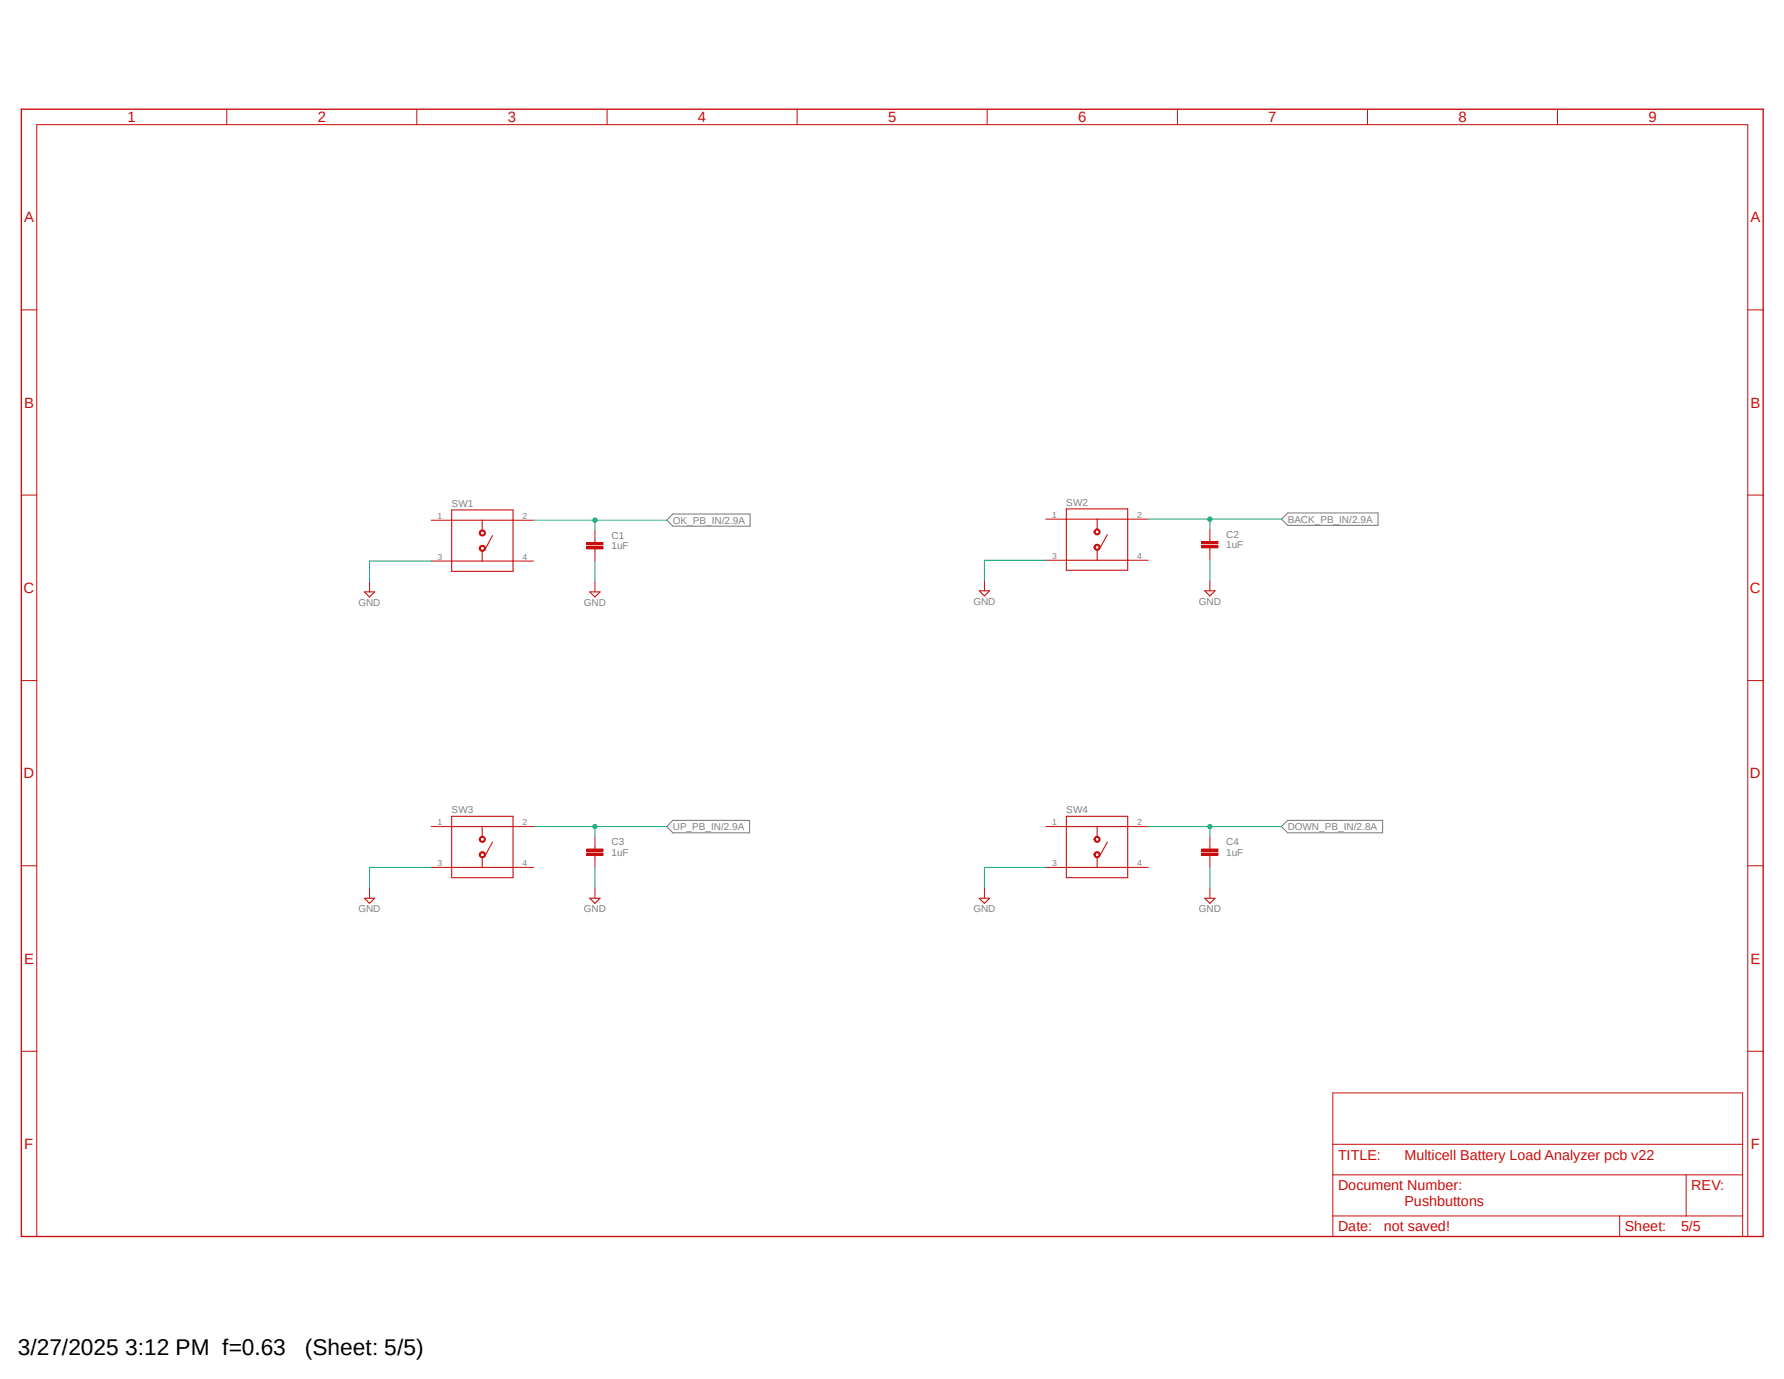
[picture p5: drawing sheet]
<svg xmlns="http://www.w3.org/2000/svg" width="279mm" height="216mm" viewBox="0 0 279 216" stroke-linecap="round" stroke-linejoin="round" font-family="sans-serif">
<path d="M3 16.9l273.4 177.1M276.4 16.9l-273.4 177.1" fill="none" stroke="#fff" stroke-width=".16"/>
<path d="M105.4 80.5h12.1v1.9h-12.1l-1-1zM201.7 80.3h14.1v2h-14.1l-1-1zM105.4 128.4h12v2h-12l-1-1zM201.7 128.4h14.8v2h-14.8l-1-1z" fill="none" stroke="#808080" stroke-width=".17"/>
<path d="M3.3 17.1h272.8v176.5h-272.8z" fill="none" stroke="#c90d0c" stroke-width=".21"/>
<g fill="none" stroke="#c90d0c" stroke-width=".16">
<path d="M35.5 17.1v2.4M65.3 17.1v2.4M95.1 17.1v2.4M124.8 17.1v2.4M154.6 17.1v2.4M184.4 17.1v2.4M214.2 17.1v2.4M243.9 17.1v2.4M3.3 48.5h2.5M273.7 48.5h2.4M3.3 77.5h2.5M273.7 77.5h2.4"/>
<path d="M3.3 106.6h2.5M273.7 106.6h2.4M3.3 135.6h2.5M273.7 135.6h2.4M3.3 164.6h2.5M208.7 171.1h64.2v22.5h-64.2zM208.7 179.2h64.2M273.7 164.6h2.4M5.8 193.6v-174.1h267.9v174.1M208.7 183.9h64.2M208.7 190.4h64.2M253.7 190.4v3.2"/>
<path d="M264.1 183.9v6.5"/>
</g>
<path d="M70.7 79.8h9.6v9.7h-9.6zM70.7 81.4h9.6M70.7 87.8h9.6M75.5 81.4v1.7M75.5 86.2v1.6" fill="none" stroke="#c90d0c" stroke-width=".17"/>
<path d="M75.1 85.6l.3-.2h.3l.2 .2 .1 .3-.1 .2-.2 .2h-.3l-.3-.2v-.2h.1l.1-.3h.1h.4l.1 .3-.3 .2h-.2l-.2-.2h-.1z" fill-rule="evenodd" fill="#c90d0c"/>
<path d="M75.1 85.6l.3-.2h.3l.2 .2 .1 .3-.1 .2-.2 .2h-.3l-.3-.2v-.2h.1l.1-.3h.1h.4l.1 .3-.3 .2h-.2l-.2-.2h-.1z" fill="none" stroke="#c90d0c" stroke-width=".16"/>
<path d="M75.1 83.1l.3-.1h.3l.2 .1 .1 .3-.1 .3-.2 .2h-.3l-.3-.2v-.3h.1l.2-.3h.2l.3 .3-.1 .3h-.4h-.1l-.1-.3h-.1z" fill-rule="evenodd" fill="#c90d0c"/>
<path d="M57.9 91.1v1.6M67.5 81.4h3.2M67.5 87.8h3.2M75.1 83.1l.3-.1h.3l.2 .1 .1 .3-.1 .3-.2 .2h-.3l-.3-.2v-.3h.1l.2-.3h.2l.3 .3-.1 .3h-.4h-.1l-.1-.3h-.1zM80.3 81.4h3.3M80.3 87.8h3.3M91.9 85.6h2.5v.3h-2.5zM91.9 85h2.5v.3h-2.5zM93.2 83.1v1.9M93.2 85.9v1.9M93.2 91.1v1.6" fill="none" stroke="#c90d0c" stroke-width=".16"/>
<path d="M167 79.7h9.6v9.6h-9.6zM57.1 92.7h1.6l-.8 .8zM77.1 83.9l-1.2 2.2M92.4 92.7h1.6l-.8 .8zM167 81.3h9.6M167 87.7h9.6M171.8 81.3v1.6M171.8 86.1v1.6" fill="none" stroke="#c90d0c" stroke-width=".17"/>
<path d="M91.9 85.8h2.5M91.9 85.1h2.5" fill="none" stroke="#c90d0c" stroke-width=".34"/>
<path d="M171.5 85.4l.2-.2h.3l.2 .2 .1 .3-.1 .3-.2 .1h-.3l-.4-.4h.2l.2-.3 .4 .1v.4l-.4 .1-.2-.3h-.2z" fill-rule="evenodd" fill="#c90d0c"/>
<path d="M171.5 85.4l.2-.2h.3l.2 .2 .1 .3-.1 .3-.2 .1h-.3l-.4-.4h.2l.2-.3 .4 .1v.4l-.4 .1-.2-.3h-.2z" fill="none" stroke="#c90d0c" stroke-width=".16"/>
<path d="M171.7 82.8h.3l.2 .2 .1 .3-.1 .3-.2 .1h-.3l-.4-.4h.2l.2-.3h.2l.2 .1v.4l-.4 .1-.2-.3h-.2z" fill-rule="evenodd" fill="#c90d0c"/>
<path d="M154.2 90.9v1.6M163.8 81.3h3.2M163.8 87.7h3.2M171.7 82.8h.3l.2 .2 .1 .3-.1 .3-.2 .1h-.3l-.4-.4h.2l.2-.3h.2l.2 .1v.4l-.4 .1-.2-.3h-.2zM176.6 81.3h3.2M176.6 87.7h3.2M188.2 85.4h2.6v.4h-2.6zM188.2 84.8h2.6v.3h-2.6zM189.5 82.9v1.9M189.5 85.8v1.9M189.5 90.9v1.6" fill="none" stroke="#c90d0c" stroke-width=".16"/>
<path d="M153.4 92.5h1.6l-.8 .8zM173.4 83.7l-1.2 2.2M188.7 92.5h1.6l-.8 .8zM70.7 127.8h9.6v9.6h-9.6zM70.7 129.4h9.6M70.7 135.8h9.6M75.5 129.4v1.6M75.5 134.2v1.6" fill="none" stroke="#c90d0c" stroke-width=".17"/>
<path d="M188.2 85.6h2.6M188.2 85h2.6" fill="none" stroke="#c90d0c" stroke-width=".34"/>
<path d="M75.1 133.5l.3-.1h.3l.2 .1 .1 .3-.1 .3-.2 .2h-.3l-.3-.2v-.3h.1l.2-.3h.2l.3 .3-.1 .2-.4 .1-.1-.1-.1-.2h-.1z" fill-rule="evenodd" fill="#c90d0c"/>
<path d="M75.1 133.5l.3-.1h.3l.2 .1 .1 .3-.1 .3-.2 .2h-.3l-.3-.2v-.3h.1l.2-.3h.2l.3 .3-.1 .2-.4 .1-.1-.1-.1-.2h-.1z" fill="none" stroke="#c90d0c" stroke-width=".16"/>
<path d="M75.1 131.1l.3-.2h.3l.2 .2 .1 .3-.1 .3-.2 .2h-.3l-.3-.2v-.3h.1l.2-.3h.2l.3 .3-.1 .2-.4 .1-.1-.1-.1-.2h-.1z" fill-rule="evenodd" fill="#c90d0c"/>
<path d="M57.9 139v1.6M67.5 129.4h3.2M67.5 135.8h3.2M75.1 131.1l.3-.2h.3l.2 .2 .1 .3-.1 .3-.2 .2h-.3l-.3-.2v-.3h.1l.2-.3h.2l.3 .3-.1 .2-.4 .1-.1-.1-.1-.2h-.1zM80.3 129.4h3.3M80.3 135.8h3.3M91.9 133.6h2.5v.3h-2.5zM91.9 132.9h2.5v.4h-2.5zM93.2 131v1.9M93.2 133.9v1.9M93.2 139v1.6" fill="none" stroke="#c90d0c" stroke-width=".16"/>
<path d="M77.1 131.8l-1.2 2.2M167 127.8h9.6v9.6h-9.6zM167 129.4h9.6M167 135.8h9.6M171.8 129.4v1.6M171.8 134.2v1.6M57.1 140.6h1.6l-.8 .8zM92.4 140.6h1.6l-.8 .8z" fill="none" stroke="#c90d0c" stroke-width=".17"/>
<path d="M91.9 133.7h2.5M91.9 133.1h2.5" fill="none" stroke="#c90d0c" stroke-width=".34"/>
<path d="M171.5 133.5l.2-.1h.3l.2 .1 .1 .3-.1 .3-.2 .2h-.3l-.4-.5h.2l.2-.3 .4 .1v.4l-.4 .1-.2-.3h-.2z" fill-rule="evenodd" fill="#c90d0c"/>
<path d="M171.5 133.5l.2-.1h.3l.2 .1 .1 .3-.1 .3-.2 .2h-.3l-.4-.5h.2l.2-.3 .4 .1v.4l-.4 .1-.2-.3h-.2z" fill="none" stroke="#c90d0c" stroke-width=".16"/>
<path d="M171.7 130.9h.3l.2 .2 .1 .3-.1 .3-.2 .2h-.3l-.4-.5h.2l.2-.3h.2l.2 .1v.4l-.4 .1-.2-.3h-.2z" fill-rule="evenodd" fill="#c90d0c"/>
<path d="M154.2 139v1.6M163.8 129.4h3.2M163.8 135.8h3.2M171.7 130.9h.3l.2 .2 .1 .3-.1 .3-.2 .2h-.3l-.4-.5h.2l.2-.3h.2l.2 .1v.4l-.4 .1-.2-.3h-.2zM176.6 129.4h3.2M176.6 135.8h3.2M188.2 133.6h2.6v.3h-2.6zM188.2 132.9h2.6v.4h-2.6zM189.5 131v1.9M189.5 133.9v1.9M189.5 139v1.6" fill="none" stroke="#c90d0c" stroke-width=".16"/>
<path d="M173.4 131.8l-1.2 2.2M153.4 140.6h1.6l-.8 .8zM188.7 140.6h1.6l-.8 .8z" fill="none" stroke="#c90d0c" stroke-width=".17"/>
<path d="M188.2 133.7h2.6M188.2 133.1h2.6" fill="none" stroke="#c90d0c" stroke-width=".34"/>
<path d="M67.5 87.8h-9.6v3.3M83.6 81.4h20.8M93.2 81.4v1.7M163.8 87.7h-9.6v3.2M67.5 135.8h-9.6v3.2M163.8 135.8h-9.6v3.2" fill="none" stroke="#0dab76" stroke-width=".16"/>
<circle cx="93.2" cy="81.4" r=".33" fill="#0dab76"/>
<g fill="none" stroke="#0dab76" stroke-width=".16">
<path d="M93.2 87.8v3.3M179.8 81.3h20.9M189.5 81.3v1.6M189.5 87.7v3.2M93.2 135.8v3.2M189.5 135.8v3.2"/>
<circle cx="93.2" cy="81.4" r=".33"/>
</g>
<circle cx="189.5" cy="81.3" r=".33" fill="#0dab76"/>
<g fill="none" stroke="#0dab76" stroke-width=".16">
<path d="M83.6 129.4h20.8M93.2 129.4v1.6"/>
<circle cx="189.5" cy="81.3" r=".33"/>
</g>
<circle cx="93.2" cy="129.4" r=".33" fill="#0dab76"/>
<g fill="none" stroke="#0dab76" stroke-width=".16">
<path d="M179.8 129.4h20.9M189.5 129.4v1.6"/>
<circle cx="93.2" cy="129.4" r=".33"/>
</g>
<circle cx="189.5" cy="129.4" r=".33" fill="#0dab76"/>
<circle cx="189.5" cy="129.4" r=".33" fill="none" stroke="#0dab76" stroke-width=".16"/>
<g font-size="3.6">
<text x="2.8" y="212.1">3/27/2025 3:12 PM f=0.63</text>
<text x="47.7" y="212.1">(Sheet: 5/5)</text>
</g>
<g font-size="2.3" fill="#c90d0c">
<text x="20" y="19.1">1</text>
<text x="49.8" y="19.1">2</text>
<text x="79.5" y="19.1">3</text>
<text x="109.3" y="19.1">4</text>
<text x="139.1" y="19.1">5</text>
<text x="168.9" y="19.1">6</text>
<text x="198.6" y="19.1">7</text>
<text x="228.4" y="19.1">8</text>
<text x="258.2" y="19.1">9</text>
<text x="3.8" y="34.8">A</text>
<text x="274.2" y="34.8">A</text>
<text x="3.8" y="63.8">B</text>
<text x="274.2" y="63.8">B</text>
<text x="3.7" y="92.8">C</text>
<text x="274.1" y="92.8">C</text>
<text x="3.7" y="121.9">D</text>
<text x="274.1" y="121.9">D</text>
<text x="3.8" y="150.9">E</text>
<text x="274.2" y="150.9">E</text>
<text x="3.8" y="179.9">F</text>
<text x="274.2" y="179.9">F</text>
</g>
<g font-size="2.2" fill="#c90d0c">
<text x="209.6" y="181.6">TITLE:</text>
<text x="220" y="181.6">Multicell Battery Load Analyzer pcb v22</text>
<text x="209.6" y="186.4">Document Number:</text>
<text x="220" y="188.8">Pushbuttons</text>
<text x="264.9" y="186.4">REV:</text>
<text x="209.6" y="192.8">Date:</text>
<text x="216.7" y="192.8">not saved!</text>
<text x="254.5" y="192.8">Sheet:</text>
<text x="263.3" y="192.8">5/5</text>
</g>
<g font-size="1.6" fill="#808080">
<text x="70.7" y="79.3">SW1</text>
<text x="105.4" y="82">OK_PB_IN/2.9A</text>
<text x="167" y="79.2">SW2</text>
<text x="201.7" y="81.8">BACK_PB_IN/2.9A</text>
<text x="95.8" y="86">1uF</text>
<text x="95.8" y="84.4">C1</text>
<text x="192" y="85.9">1uF</text>
<text x="192" y="84.2">C2</text>
<text x="56.1" y="94.8">GND</text>
<text x="91.4" y="94.8">GND</text>
<text x="152.4" y="94.7">GND</text>
<text x="187.7" y="94.7">GND</text>
<text x="70.7" y="127.3">SW3</text>
<text x="105.4" y="130">UP_PB_IN/2.9A</text>
<text x="167" y="127.3">SW4</text>
<text x="201.7" y="130">DOWN_PB_IN/2.8A</text>
<text x="95.8" y="134">1uF</text>
<text x="95.8" y="132.4">C3</text>
<text x="192" y="134">1uF</text>
<text x="192" y="132.4">C4</text>
<text x="56.1" y="142.8">GND</text>
<text x="91.4" y="142.8">GND</text>
<text x="152.4" y="142.8">GND</text>
<text x="187.7" y="142.8">GND</text>
</g>
<g font-size="1.4" fill="#808080">
<text x="68.5" y="81.2">1</text>
<text x="81.8" y="81.2">2</text>
<text x="164.8" y="81.1">1</text>
<text x="178.1" y="81.1">2</text>
<text x="68.5" y="87.6">3</text>
<text x="81.8" y="87.6">4</text>
<text x="164.8" y="87.5">3</text>
<text x="178.1" y="87.5">4</text>
<text x="68.5" y="129.2">1</text>
<text x="81.8" y="129.2">2</text>
<text x="164.8" y="129.2">1</text>
<text x="178.1" y="129.2">2</text>
<text x="68.5" y="135.6">3</text>
<text x="81.8" y="135.6">4</text>
<text x="164.8" y="135.6">3</text>
<text x="178.1" y="135.6">4</text>
</g>
</svg>
